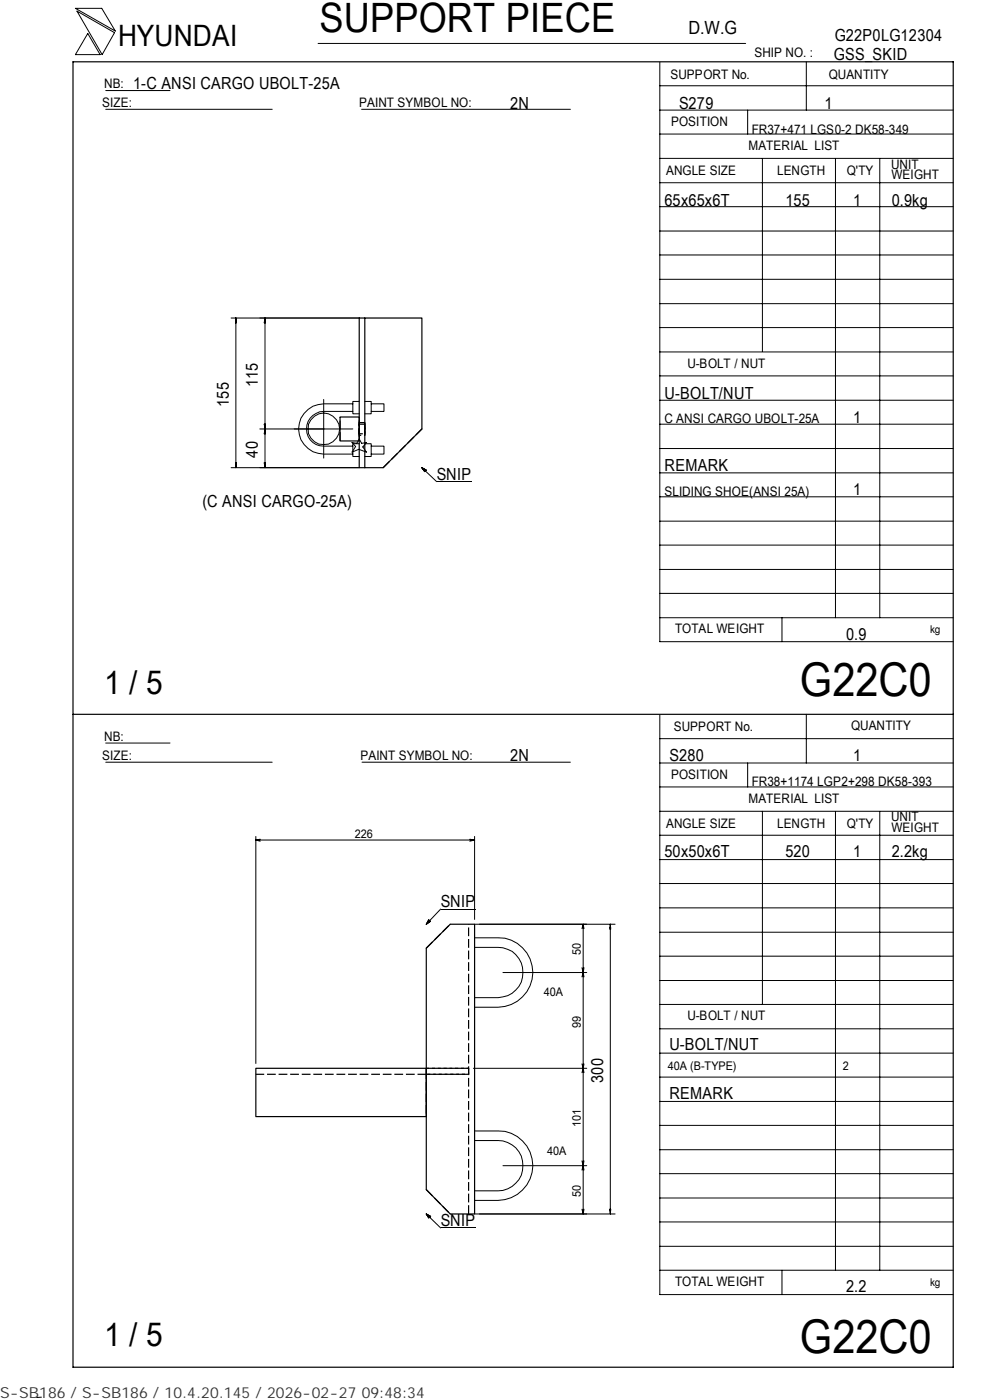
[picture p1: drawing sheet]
<svg xmlns="http://www.w3.org/2000/svg" width="210mm" height="297mm" viewBox="0 0 210 297" stroke-linecap="round" stroke-linejoin="round" font-family="sans-serif">
<g fill="none" stroke="#000" stroke-width=".21">
<path d="M16 1.8h5.6l2.9 4.8zM16.3 2.4l8 4.5-2.6 4.7zM18.6 7.1l2.6 4.5h-5.2zM22.4 19.2h13.7M67.5 9.2h90.6M139.9 18.2h62.3M139.9 13.2v122.9h62.3M171 13.1v10.3M22.4 23.2h35.3M76.7 23.2h44.3M139.9 38.8h62.3M139.9 33.6h62.3"/>
<path d="M139.9 28.4h62.3M139.9 23.4h62.3M158.6 23.4v5M161.7 33.6v41M177.2 33.7v97.4M186.6 33.7v97.4M139.9 59.3h62.3M139.9 54.1h62.3M139.9 49h62.3M139.9 43.8h62.3M49 67.5h27.2M49.9 68.2h.2"/>
<path d="M50 67.5l.1 1h-.2zM50 67.5v31.7M56.1 68.2h.1M56.2 67.5v31.7M56.2 67.5l.1 1h-.3zM139.9 79.7h62.3M139.9 74.7h62.3M139.9 69.5h62.3M139.9 64.4h62.3M49 99.2h27.2M49.9 98.2h.2l-.1 1zM49.9 98.5h.2"/>
<path d="M55.1 91h19.7M56 90h.3l-.1 1zM56 98.2h.3l-.1 1zM56.1 90.3h.1M56.1 98.5h.1M56.1 91.7h.1M56.2 91l.1 1h-.3zM68.7 84.7v12.5M74.7 93.9l1 .2 .5-1 .5 1 1-.2-.7 .9 .7 1.1-1.6-.6-1.4 .6 .7-1.2zM74.8 85.7h-6.1a5.3 5.3 0 0 0-5.4 5.3 5.3 5.3 0 0 0 5.4 5.3h6.1M74.8 87.3h-6.1a3.7 3.7 0 0 0-3.7 3.7 3.7 3.7 0 0 0 3.7 3.6h6.1M76.2 85.2h-1.4v2.6h1.4"/>
<path d="M76.2 94.1h-1.4v2.7h1.4M77.4 85.2h1.3v2.6h-1.3M77.4 94.1h1.3v2.7h-1.3M78.7 85.7h2.7v1.6h-2.7M78.7 94.6h2.7v1.7h-2.7M89.5 99.2l.9 .5-.3 .4zM89.5 99.2l3.1 3h7.4M139.9 90h62.3M139.9 95.2h62.3M139.9 84.9h62.3M139.9 100.3h62.3M139.9 115.6h62.3"/>
<path d="M139.9 110.6h62.3M139.9 105.4h62.3M139.9 131.1h62.3M139.9 125.9h62.3M139.9 120.8h62.3M165.9 131.1v5M22.4 157.6h13.7M139.9 151.7v122.9h62.3M139.9 156.7h62.3M171 151.5v10.4M22.4 161.7h35.3M54.3 177.5v48.1"/>
<path d="M54.3 178.2l.9 .3M54.3 178.2h46.4M55.2 178l-.9 .2M76.8 161.7h44.2M99.6 178l1.1 .2M100.7 177.5v17.6M100.7 178.2l-1.1 .3M139.9 177.2h62.3M139.9 172.1h62.3M139.9 167h62.3M139.9 161.9h62.3M158.6 161.9v5.1"/>
<path d="M161.7 172.1v41M177.2 172.2v97.3M186.6 172.2v97.3M90.9 195.1l.4 .4-.9 .6zM100.7 199h5a7.4 7.4 0 0 1 7.3 7.3 7.4 7.4 0 0 1-7.3 7.4h-5M100.7 196.1h29.8M100.8 192.9h-7.3l-3.1 3.2M123.7 196.1v61.4M123.7 196.1l-.3 .9M123.7 196.1l.2 .9M129.4 196.8h.1M129.4 196.1l.1 1h-.1z"/>
<path d="M129.4 196.1v61.4M139.9 182.4h62.3M139.9 197.8h62.3M139.9 192.6h62.3M139.9 187.4h62.3M100.7 201h5a5.3 5.3 0 0 1 5.2 5.3 5.3 5.3 0 0 1-5.2 5.4h-5M106.7 206.3h17.7M123.4 205.3l.3 1M123.7 206.3l-.3 1M123.7 206.3l.2 1M123.9 205.3l-.2 1M139.9 218.3h62.3"/>
<path d="M139.9 213.1h62.3M139.9 208h62.3M139.9 202.9h62.3M100.4 226.6h24M100.7 239.9h5a7.4 7.4 0 0 1 7.3 7.4 7.4 7.4 0 0 1-7.3 7.4h-5M123.4 225.7l.3 .9M123.7 226.6l-.3 1M123.7 226.6l.2 1M123.9 225.7l-.2 .9M139.9 238.7h62.3M139.9 233.7h62.3M139.9 228.5h62.3"/>
<path d="M139.9 223.4h62.3M90.4 257.5l.9 .6-.4 .3zM90.4 257.5l3.1 3h7.3M100.7 242h5a5.3 5.3 0 0 1 5.2 5.3 5.3 5.3 0 0 1-5.2 5.3h-5M100.7 257.5h29.8M106.7 247.3h17.7M123.4 246.3l.3 1M123.4 256.5l.3 1M123.7 247.3l-.3 .9M123.7 247.3l.2 .9M123.9 246.3l-.2 1M123.9 256.5l-.2 1"/>
<path d="M129.4 256.5h.1l-.1 1zM129.4 256.9h.1M139.9 259.2h62.3M139.9 254.2h62.3M139.9 249h62.3M139.9 243.9h62.3M139.9 269.5h62.3M139.9 264.4h62.3M165.9 269.5v5.1M8.8 296.4l-1 .1"/>
<circle cx="68.7" cy="91" r="3.4"/>
</g>
<path d="M15.5 13.1h186.7v277h-186.7zM76.2 67.5h1.2v31.7h-1.2zM77.4 67.5h12.1v23.5l-8.2 8.2h-3.9M76.2 88.5h-4.1v5h4.1M15.5 151.5h186.7M90.4 201.2l5.1-5.1h5.2v61.4h-5.2l-5.1-5.1zM90.4 226.6h-36.1v10.3h36.1" fill="none" stroke="#000" stroke-width=".25"/>
<path d="M72.1 93.5v-5M76.2 93.5v-5M76.2 92.4v-2.7h1.2v2.7h-1.2M76.2 88.5v5M77.4 90v2h-1.2v-2h1.2M81.3 99.2l8.2-8.2M90.4 201.2l5.1-5.1M90.4 227.9h-36.1M90.4 226.6h9v1.3h-9M90.4 227.9v-1.3h9v1.3h-9v9M90.4 252.4l5.1 5.1M99.4 257.5v-61.4" fill="none" stroke="#000" stroke-width=".25" stroke-dasharray="1.9 .6" stroke-linecap="butt"/>
<path d="M76.2 92v-2M77.4 90v2" fill="none" stroke="#000" stroke-width=".25" stroke-dasharray="1.1 .3" stroke-linecap="butt"/>
<path d="M76.2 92.4v-2.7M77.4 89.7v2.7" fill="none" stroke="#000" stroke-width=".25" stroke-dasharray="1.5 .5" stroke-linecap="butt"/>
<path d="M89.6 99.3h.8v.8h-.8zM90.5 195.2h.8v.9h-.8zM90.5 257.6h.9v.8h-.9z" fill="#000"/>
<g font-size="9.9">
<text x="169.7" y="147.6">G22C0</text>
<text x="169.7" y="286.9">G22C0</text>
</g>
<text font-size="8.6" x="67.7" y="6.9">SUPPORT PIECE</text>
<g font-size="7">
<text x="22.1" y="147.2">1 / 5</text>
<text x="22.1" y="285.6">1 / 5</text>
</g>
<text font-size="6.3" x="25.1" y="9.8">HYUNDAI</text>
<text font-size="3.9" x="146" y="7.3">D.W.G</text>
<g font-size="3.5">
<text x="177" y="8.7">G22P0LG12304</text>
<text x="176.9" y="12.8">GSS_SKID</text>
<text x="28.3" y="19">1-C ANSI CARGO UBOLT-25A</text>
<text x="108.2" y="23.1">2N</text>
<text x="144" y="23.1">S279</text>
<text x="174.8" y="23.1">1</text>
<text x="141" y="43.6">65x65x6T</text>
<text x="166.6" y="43.6">155</text>
<text x="180.9" y="43.6">1</text>
<text x="189.1" y="43.6">0.9kg</text>
<text x="54.7" y="82.1" transform="rotate(-90 54.7 82.1)">115</text>
<text x="48.5" y="86.3" transform="rotate(-90 48.5 86.3)">155</text>
<text x="141" y="84.6">U-BOLT/NUT</text>
<text x="180.9" y="89.7">1</text>
<text x="54.7" y="97.1" transform="rotate(-90 54.7 97.1)">40</text>
<text x="92.6" y="101.8">SNIP</text>
<text x="141" y="99.9">REMARK</text>
<text x="42.9" y="107.5">(C ANSI CARGO-25A)</text>
<text x="180.9" y="105.1">1</text>
<text x="179.5" y="135.8">0.9</text>
<text x="108.2" y="161.4">2N</text>
<text x="142" y="161.4">S280</text>
<text x="180.9" y="161.4">1</text>
<text x="141" y="181.9">50x50x6T</text>
<text x="166.6" y="181.9">520</text>
<text x="180.9" y="181.9">1</text>
<text x="189.1" y="181.9">2.2kg</text>
<text x="93.5" y="192.4">SNIP</text>
<text x="142" y="222.8">U-BOLT/NUT</text>
<text x="127.9" y="229.7" transform="rotate(-90 127.9 229.7)">300</text>
<text x="142" y="233.1">REMARK</text>
<text x="93.5" y="260.1">SNIP</text>
<text x="179.5" y="274.1">2.2</text>
</g>
<text font-size="3.2" fill="#323232" x="0" y="296.6">S-SB186 / S-SB186 / 10.4.20.145 / 2026-02-27 09:48:34</text>
<g font-size="2.8">
<text x="142.2" y="16.8">SUPPORT No.</text>
<text x="160" y="12.2">SHIP NO. :</text>
<text x="175.8" y="16.7">QUANTITY</text>
<text x="21.7" y="22.8">SIZE:</text>
<text x="22.1" y="18.7">NB:</text>
<text x="76.2" y="22.8">PAINT SYMBOL NO:</text>
<text x="142.3" y="26.8">POSITION</text>
<text x="159.4" y="28.4">FR37+471 LGS0-2 DK58-349</text>
<text x="158.8" y="31.8">MATERIAL LIST</text>
<text x="189" y="35.8">UNIT</text>
<text x="141.3" y="37.2">ANGLE SIZE</text>
<text x="164.8" y="37.1">LENGTH</text>
<text x="179.6" y="37.1">Q'TY</text>
<text x="189.1" y="38">WEIGHT</text>
<text x="145.8" y="78">U-BOLT / NUT</text>
<text x="141" y="89.8">C ANSI CARGO UBOLT-25A</text>
<text x="141" y="105.2">SLIDING SHOE(ANSI 25A)</text>
<text x="143.2" y="134.4">TOTAL WEIGHT</text>
<text x="142.9" y="155">SUPPORT No.</text>
<text x="180.5" y="154.9">QUANTITY</text>
<text x="21.7" y="161.3">SIZE:</text>
<text x="22.1" y="157.1">NB:</text>
<text x="76.5" y="161.2">PAINT SYMBOL NO:</text>
<text x="142.3" y="165.3">POSITION</text>
<text x="159.4" y="166.7">FR38+1174 LGP2+298 DK58-393</text>
<text x="158.8" y="170.3">MATERIAL LIST</text>
<text x="141.3" y="175.7">ANGLE SIZE</text>
<text x="164.8" y="175.6">LENGTH</text>
<text x="179.6" y="175.6">Q'TY</text>
<text x="189" y="174.2">UNIT</text>
<text x="189.1" y="176.5">WEIGHT</text>
<text x="145.8" y="216.5">U-BOLT / NUT</text>
<text x="143.2" y="272.9">TOTAL WEIGHT</text>
</g>
<g font-size="2.5">
<text x="75.3" y="177.7">226</text>
<text x="123.2" y="202.7" transform="rotate(-90 123.2 202.7)">50</text>
<text x="115.3" y="211.2">40A</text>
<text x="123.2" y="218" transform="rotate(-90 123.2 218)">99</text>
<text x="141.6" y="227">40A (B-TYPE)</text>
<text x="178.7" y="227">2</text>
<text x="123.2" y="239.1" transform="rotate(-90 123.2 239.1)">101</text>
<text x="116.1" y="245">40A</text>
<text x="123.2" y="253.9" transform="rotate(-90 123.2 253.9)">50</text>
</g>
<g font-size="2.3">
<text x="197.3" y="134.3">kg</text>
<text x="197.3" y="272.8">kg</text>
</g>
</svg>
